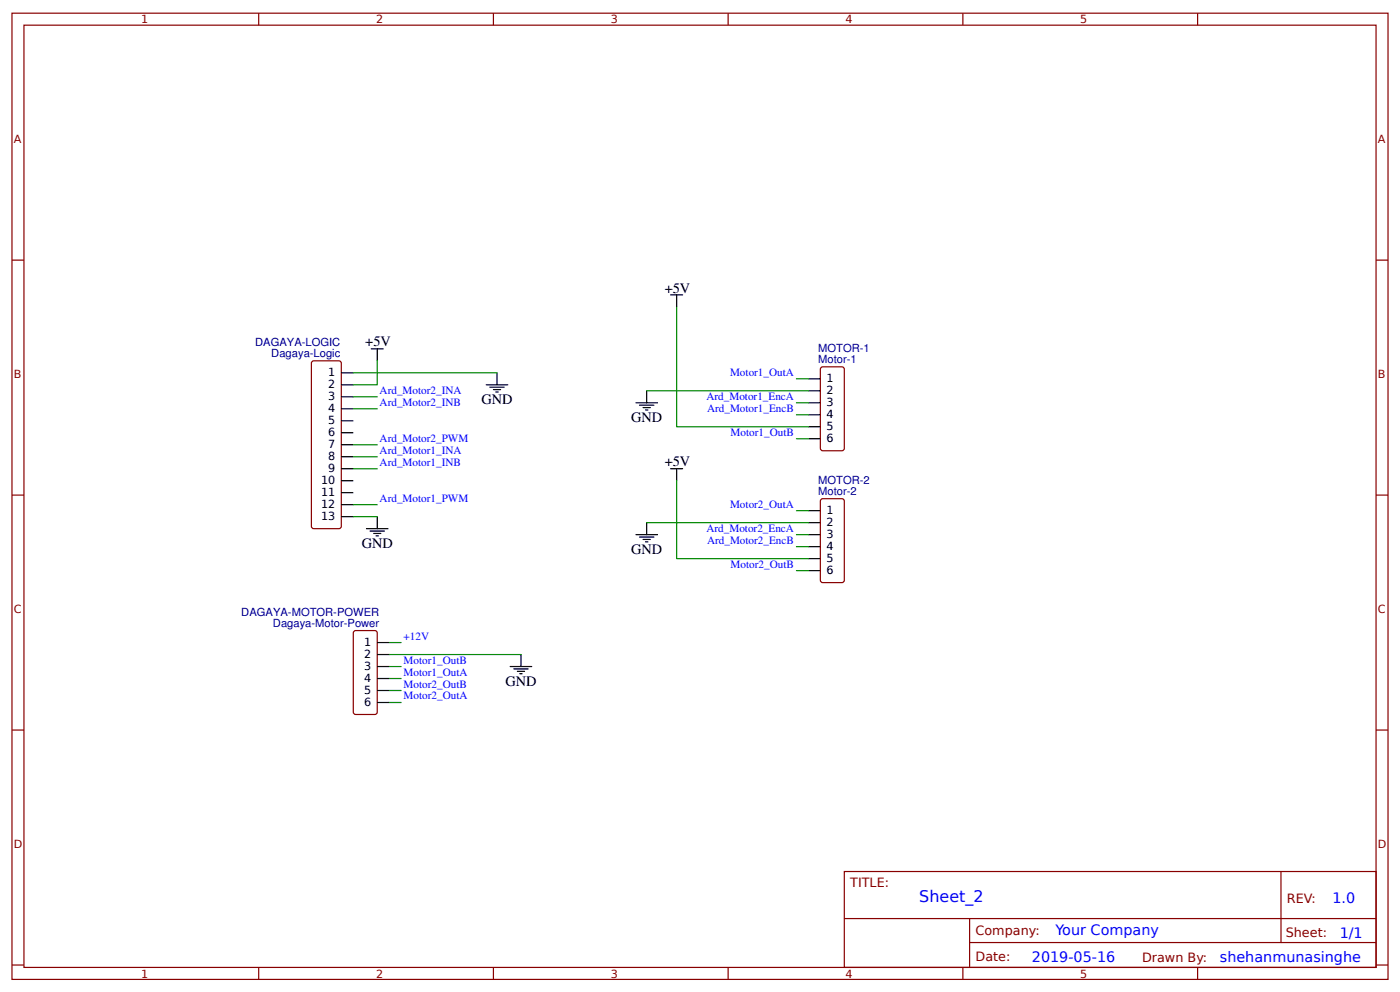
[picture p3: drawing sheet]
<svg xmlns="http://www.w3.org/2000/svg" width="309mm" height="219mm" viewBox="0 0 309 219" stroke-linecap="round" stroke-linejoin="round" font-family="sans-serif">
<g fill="none" stroke="#800" stroke-width=".26">
<path d="M2.6 2.9h304.1v213.3h-304.1zM5.3 5.6h298.7v207.9h-298.7zM57.1 2.9v2.7M109 2.9v2.7M160.9 2.9v2.7M212.7 2.9v2.7M264.6 2.9v2.7M2.6 57.4h2.7M304 57.4h2.7M69.1 79.7l5.8-.1 .2 .1 .3 .5v36l-.1 .2-.4 .3h-5.6l-.2-.1-.3-.4v-36zM181.3 81.2l.5-.2h4.2l.5 .2v.3v17.5v.2l-.5 .3h-4.2l-.5-.3-.1-.2zM2.6 109.3h2.7"/>
<path d="M181.3 110.3l.5-.2h4.2l.5 .2v.3v17.5v.2l-.5 .3h-4.2l-.5-.3-.1-.2zM304 109.3h2.7M78.1 139.4l.5-.2h4.2l.5 .2v.3v17.5v.2l-.5 .3h-4.2l-.3-.1-.2-.4zM2.6 161.1h2.7M304 161.1h2.7M186.5 192.4h117.5v21.1h-117.5zM283 192.4v15.6M2.6 213h2.7M57.1 213.5v2.7M109 213.5v2.7M160.9 213.5v2.7M186.6 202.7h117.3"/>
<path d="M212.7 213.5v2.7M214.2 208h89.7M214.2 202.7v10.6M264.6 213.5v2.7M304 213h2.7"/>
</g>
<g fill="none" stroke="#000" stroke-width=".26">
<path d="M82 77h2.7M83.3 77v2.6M148.2 65.1h2.6M149.5 65.1v2.6M75.4 82.3h2.7M75.4 84.9h2.7M75.4 87.6h2.7M75.4 90.2h2.7M75.4 92.9h2.7M75.4 95.5h2.7M75.4 98.2h2.7M107.4 84.9h4.8"/>
<path d="M108.2 85.5h3.2M109 86h1.6M109.5 86.5h.6M109.8 82.3v2.6M140.5 88.9h4.8M141.3 89.4h3.2M142.1 90h1.6M142.6 90.5h.5M142.9 86.3v2.6M178.6 83.6h2.6M178.6 86.3h2.6M178.6 88.9h2.6"/>
<path d="M178.6 91.5h2.6M178.6 94.2h2.6M178.6 96.8h2.6M75.4 100.8h2.7M75.4 103.5h2.7M75.4 106.1h2.7M75.4 108.7h2.7M75.4 111.4h2.7M75.4 114h2.7M81 116.7h4.7M81.8 117.2h3.1M82.5 117.7h1.6"/>
<path d="M83.1 118.3h.5M83.3 114v2.7M140.5 118h4.8M141.3 118.5h3.2M142.1 119.1h1.6M142.6 119.6h.5M142.9 115.4v2.6M148.2 103.5h2.6M149.5 103.5v2.6M178.6 112.7h2.6M178.6 115.4h2.6M178.6 118h2.6"/>
<path d="M178.6 120.6h2.6M178.6 123.3h2.6M178.6 125.9h2.6M83.3 141.8h2.7M83.3 144.5h2.7M83.3 147.1h2.7M83.3 149.8h2.7M83.3 152.4h2.7M83.3 155h2.7M112.7 147.1h4.8M113.5 147.6h3.2M114.3 148.2h1.6"/>
<path d="M114.8 148.7h.6M115.1 144.5v2.6"/>
</g>
<g fill="none" stroke="#080" stroke-width=".26">
<path d="M83.3 79.6v5.3h-5.2M149.5 67.7v26.5h29.1M78.1 82.3h31.7M78.1 87.6h5.2M78.1 90.2h5.2M78.1 98.2h5.2M142.9 86.3h35.7M175.9 83.6h2.7M175.9 96.8h2.7M175.9 88.9h2.7M175.9 91.5h2.7M78.1 114h5.2"/>
<path d="M78.1 100.8h5.2M78.1 103.5h5.2M78.1 111.4h5.2M142.9 115.4h35.7M149.5 106.1v17.2h29.1M175.9 112.7h2.7M175.9 118h2.7M175.9 120.6h2.7M175.9 125.9h2.7M86 147.1h2.6M86 149.8h2.6M86 152.4h2.6"/>
<path d="M86 155h2.6M86 144.5h29.1M86 141.8h2.6"/>
</g>
<text font-size="3.5" fill="#00f" x="203.1" y="199.1">Sheet_2</text>
<g font-size="3.2">
<text x="146.8" y="64.6">+5V</text>
<text x="80.7" y="76.5">+5V</text>
<text x="106.4" y="89.2">GND</text>
<text x="139.4" y="93.1">GND</text>
<text x="146.8" y="102.9">+5V</text>
<text x="79.9" y="120.9">GND</text>
<text x="139.4" y="122.2">GND</text>
<text x="111.7" y="151.3">GND</text>
</g>
<g font-size="3.2" fill="#00f">
<text x="294.4" y="199.3">1.0</text>
<text x="233.2" y="206.5">Your Company</text>
<text x="296" y="207">1/1</text>
<text x="228" y="212.3">2019-05-16</text>
<text x="269.5" y="212.3">shehanmunasinghe</text>
</g>
<g font-size="2.8" fill="#800">
<text x="187.9" y="195.8">TITLE:</text>
<text x="284.3" y="199.3">REV:</text>
<text x="215.5" y="206.4">Company:</text>
<text x="284.1" y="206.9">Sheet:</text>
<text x="215.5" y="212.2">Date:</text>
<text x="252.3" y="212.3">Drawn By:</text>
</g>
<g font-size="2.5" fill="#800">
<text x="31.2" y="5.2">1</text>
<text x="83.1" y="5.2">2</text>
<text x="134.9" y="5.2">3</text>
<text x="186.8" y="5.2">4</text>
<text x="238.7" y="5.2">5</text>
<text x="3" y="31.5">A</text>
<text x="304.4" y="31.5">A</text>
<text x="3" y="83.3">B</text>
<text x="304.4" y="83.3">B</text>
<text x="3" y="135.2">C</text>
<text x="304.4" y="135.2">C</text>
<text x="3" y="187.1">D</text>
<text x="304.4" y="187.1">D</text>
<text x="31.2" y="215.8">1</text>
<text x="83.1" y="215.8">2</text>
<text x="134.9" y="215.8">3</text>
<text x="186.8" y="215.8">4</text>
<text x="238.7" y="215.8">5</text>
</g>
<g font-size="2.5" fill="#000080">
<text x="56.4" y="76.5">DAGAYA-LOGIC</text>
<text x="180.8" y="77.8">MOTOR-1</text>
<text x="59.9" y="78.8">Dagaya-Logic</text>
<text x="180.8" y="80.2">Motor-1</text>
<text x="180.8" y="106.9">MOTOR-2</text>
<text x="180.8" y="109.3">Motor-2</text>
<text x="53.3" y="136">DAGAYA-MOTOR-POWER</text>
<text x="60.3" y="138.4">Dagaya-Motor-Power</text>
</g>
<g font-size="2.5">
<text x="72.5" y="83.1">1</text>
<text x="72.5" y="85.7">2</text>
<text x="72.5" y="88.4">3</text>
<text x="182.6" y="84.4">1</text>
<text x="182.6" y="87">2</text>
<text x="182.6" y="89.7">3</text>
<text x="72.5" y="91">4</text>
<text x="72.5" y="93.7">5</text>
<text x="182.6" y="92.3">4</text>
<text x="182.6" y="95">5</text>
<text x="72.5" y="96.3">6</text>
<text x="72.5" y="99">7</text>
<text x="72.5" y="101.6">8</text>
<text x="182.6" y="97.6">6</text>
<text x="70.9" y="106.9">10</text>
<text x="72.5" y="104.2">9</text>
<text x="70.9" y="109.5">11</text>
<text x="70.9" y="112.2">12</text>
<text x="182.6" y="113.5">1</text>
<text x="70.9" y="114.8">13</text>
<text x="182.6" y="116.2">2</text>
<text x="182.6" y="118.8">3</text>
<text x="182.6" y="121.4">4</text>
<text x="182.6" y="124.1">5</text>
<text x="182.6" y="126.7">6</text>
<text x="80.4" y="142.6">1</text>
<text x="80.4" y="145.3">2</text>
<text x="80.4" y="147.9">3</text>
<text x="80.4" y="150.5">4</text>
<text x="80.4" y="153.2">5</text>
<text x="80.4" y="155.8">6</text>
</g>
<g font-size="2.5" fill="#00f">
<text x="161.3" y="82.9">Motor1_OutA</text>
<text x="83.9" y="86.9">Ard_Motor2_INA</text>
<text x="83.9" y="89.6">Ard_Motor2_INB</text>
<text x="156.1" y="88.2">Ard_Motor1_EncA</text>
<text x="156.2" y="90.9">Ard_Motor1_EncB</text>
<text x="83.9" y="97.5">Ard_Motor2_PWM</text>
<text x="83.9" y="100.1">Ard_Motor1_INA</text>
<text x="161.4" y="96.2">Motor1_OutB</text>
<text x="83.9" y="102.8">Ard_Motor1_INB</text>
<text x="83.9" y="110.7">Ard_Motor1_PWM</text>
<text x="161.3" y="112.1">Motor2_OutA</text>
<text x="156.1" y="117.3">Ard_Motor2_EncA</text>
<text x="156.2" y="120">Ard_Motor2_EncB</text>
<text x="161.4" y="125.3">Motor2_OutB</text>
<text x="89.2" y="141.2">+12V</text>
<text x="89.2" y="146.4">Motor1_OutB</text>
<text x="89.2" y="149.1">Motor1_OutA</text>
<text x="89.2" y="151.7">Motor2_OutB</text>
<text x="89.2" y="154.4">Motor2_OutA</text>
</g>
</svg>
